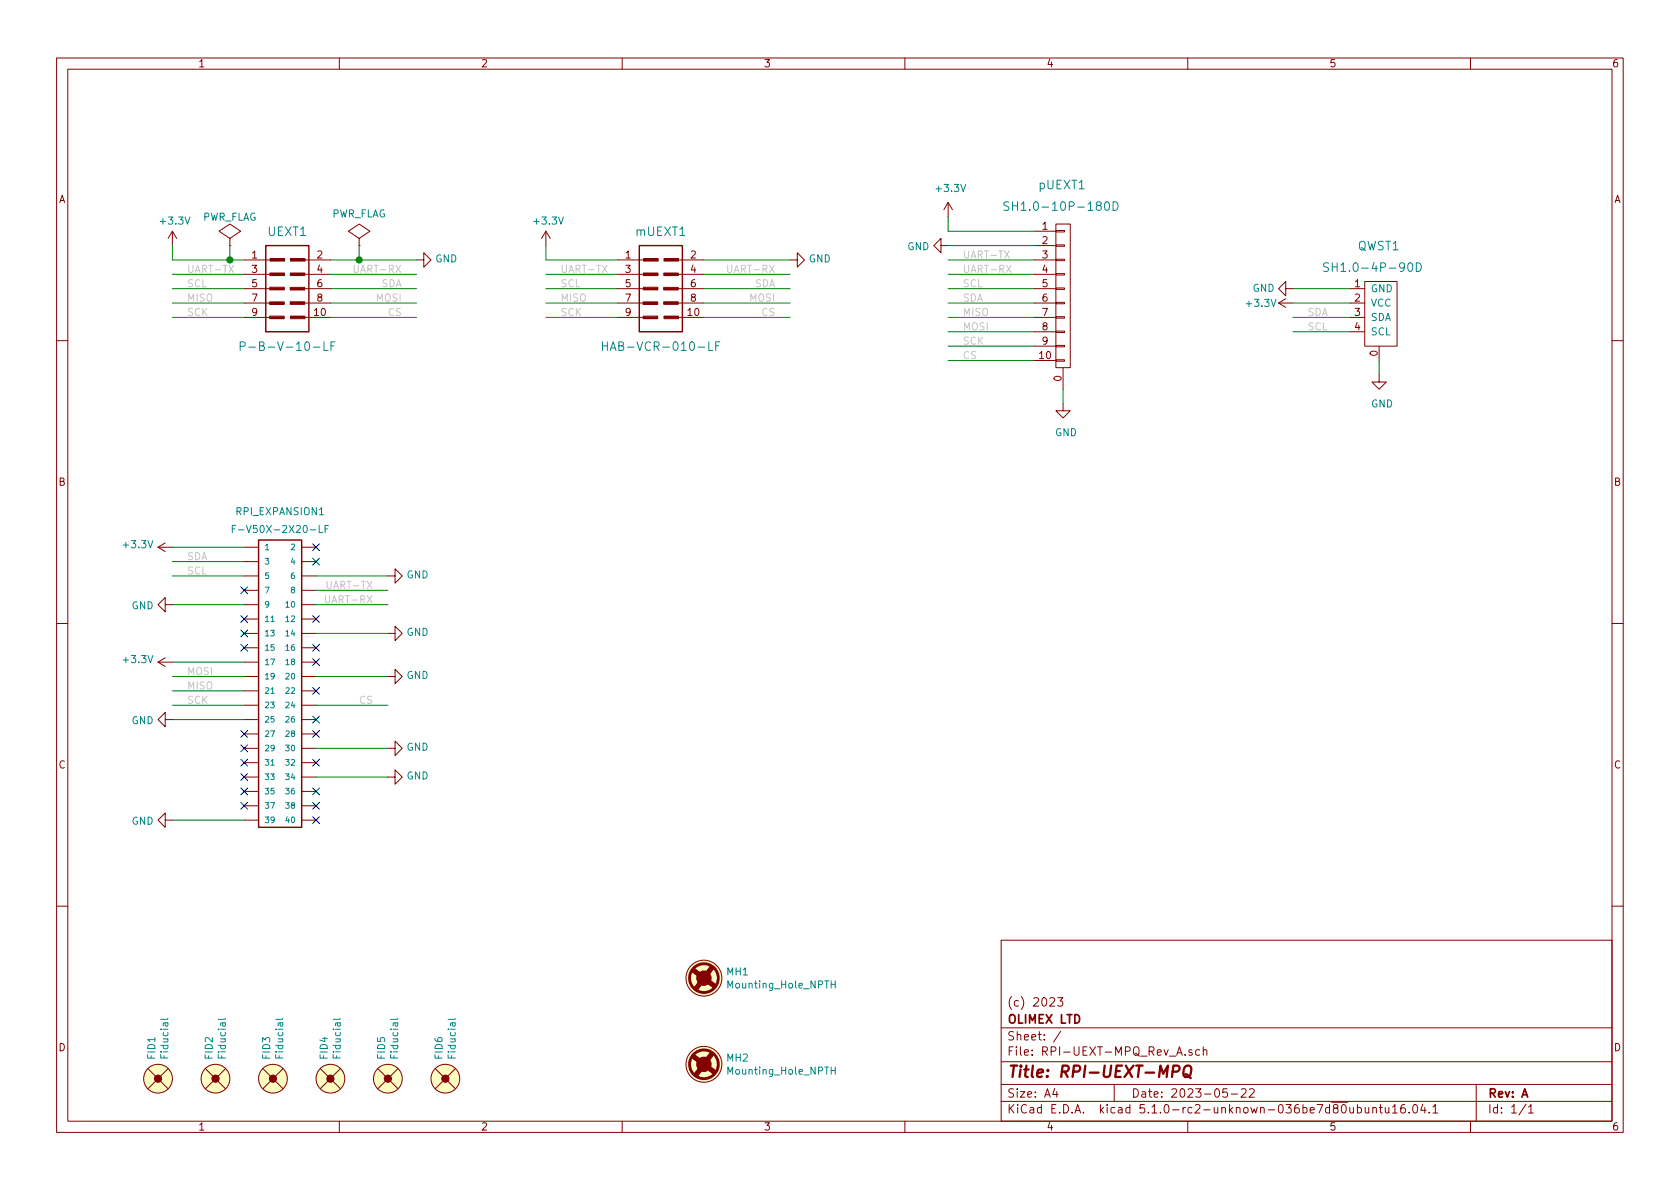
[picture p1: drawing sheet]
EESchema Schematic File Version 4
LIBS:RPI-UEXT-MPQ_Rev_A-cache
EELAYER 29 0
EELAYER END
$Descr A4 11693 8268
encoding utf-8
Sheet 1 1
Title "RPI-UEXT-MPQ"
Date "2023-05-22"
Rev "A"
Comp "OLIMEX LTD"
Comment1 "(c) 2023"
Comment2 ""
Comment3 ""
Comment4 ""
$EndDescr
Wire Wire Line
	4900 1800 5500 1800
$Comp
L RPI-UEXT-MPQ_Rev_A:GND #PWR04
U 1 1
P 5500 1800
F 0 "#PWR04" H 5500 1550 50  0001 C CNN
F 1 "GND" V 5505 1672 50  0000 R CNN
F 2 "" H 5500 1800 60  0000 C CNN
F 3 "" H 5500 1800 60  0000 C CNN
	1    5500 1800
	0    -1   -1   0   
$EndComp
Wire Wire Line
	2300 1800 2500 1800
$Comp
L RPI-UEXT-MPQ_Rev_A:GND #PWR06
U 1 1
P 2900 1800
F 0 "#PWR06" H 2900 1550 50  0001 C CNN
F 1 "GND" V 2905 1672 50  0000 R CNN
F 2 "" H 2900 1800 60  0000 C CNN
F 3 "" H 2900 1800 60  0000 C CNN
	1    2900 1800
	0    -1   -1   0   
$EndComp
Wire Wire Line
	3800 1800 4300 1800
$Comp
L RPI-UEXT-MPQ_Rev_A:+3.3V #PWR03
U 1 1
P 3800 1700
F 0 "#PWR03" H 3800 1550 50  0001 C CNN
F 1 "+3.3V" H 3815 1873 50  0000 C CNN
F 2 "" H 3800 1700 60  0000 C CNN
F 3 "" H 3800 1700 60  0000 C CNN
	1    3800 1700
	1    0    0    -1  
$EndComp
$Comp
L RPI-UEXT-MPQ_Rev_A:+3.3V #PWR05
U 1 1
P 1200 1700
F 0 "#PWR05" H 1200 1550 50  0001 C CNN
F 1 "+3.3V" H 1215 1873 50  0000 C CNN
F 2 "" H 1200 1700 60  0000 C CNN
F 3 "" H 1200 1700 60  0000 C CNN
	1    1200 1700
	1    0    0    -1  
$EndComp
$Comp
L RPI-UEXT-MPQ_Rev_A:+3.3V #PWR01
U 1 1
P 9000 2100
F 0 "#PWR01" H 9000 1950 50  0001 C CNN
F 1 "+3.3V" V 9000 2325 50  0000 C CNN
F 2 "" H 9000 2100 60  0000 C CNN
F 3 "" H 9000 2100 60  0000 C CNN
	1    9000 2100
	0    -1   1    0   
$EndComp
$Comp
L RPI-UEXT-MPQ_Rev_A:GND #PWR02
U 1 1
P 9000 2000
F 0 "#PWR02" H 9000 1750 50  0001 C CNN
F 1 "GND" V 9000 1875 50  0000 R CNN
F 2 "" H 9000 2000 60  0000 C CNN
F 3 "" H 9000 2000 60  0000 C CNN
	1    9000 2000
	0    1    -1   0   
$EndComp
Wire Wire Line
	3800 2200 4300 2200
Wire Wire Line
	3800 2000 4300 2000
Wire Wire Line
	3800 2100 4300 2100
Wire Wire Line
	2300 2000 2900 2000
Wire Wire Line
	2300 2100 2900 2100
Wire Wire Line
	2300 2200 2900 2200
Wire Wire Line
	1200 2000 1700 2000
Wire Wire Line
	1200 2100 1700 2100
Wire Wire Line
	1200 2200 1700 2200
Text Label 1300 2000 0    50   ~ 0
SCL
Text Label 2800 2000 2    50   ~ 0
SDA
Text Label 3900 2000 0    50   ~ 0
SCL
Text Label 5400 2000 2    50   ~ 0
SDA
Text Label 1300 2200 0    50   ~ 0
SCK
Text Label 3900 2100 0    50   ~ 0
MISO
Text Label 1300 2100 0    50   ~ 0
MISO
Text Label 5400 2100 2    50   ~ 0
MOSI
Text Label 2800 2100 2    50   ~ 0
MOSI
Text Label 2800 2200 2    50   ~ 0
CS
Text Label 5400 2200 2    50   ~ 0
CS
$Comp
L RPI-UEXT-MPQ_Rev_A:GND #PWR0101
U 1 1
P 6600 1700
F 0 "#PWR0101" H 6600 1450 50  0001 C CNN
F 1 "GND" V 6605 1572 50  0000 R CNN
F 2 "" H 6600 1700 60  0000 C CNN
F 3 "" H 6600 1700 60  0000 C CNN
	1    6600 1700
	0    1    1    0   
$EndComp
Wire Wire Line
	7200 2500 6600 2500
Text Label 6700 2500 0    50   ~ 0
CS
Text Label 6700 2400 0    50   ~ 0
SCK
Wire Wire Line
	7200 2400 6600 2400
Text Label 6700 2300 0    50   ~ 0
MOSI
Wire Wire Line
	7200 2300 6600 2300
Text Label 6700 2100 0    50   ~ 0
SDA
Wire Wire Line
	7200 2100 6600 2100
Text Label 6700 2000 0    50   ~ 0
SCL
Wire Wire Line
	7200 2000 6600 2000
$Comp
L RPI-UEXT-MPQ_Rev_A:Fiducial FID1
U 1 1
P 1100 7500
F 0 "FID1" H 1228 7546 50  0000 L CNN
F 1 "Fiducial" H 1228 7455 50  0000 L CNN
F 2 "OLIMEX_Other-FP:Fiducial1x3" H 1110 7275 20  0001 C CNN
F 3 "" V 1050 7500 60  0000 C CNN
	1    1100 7500
	0    -1   -1   0   
$EndComp
$Comp
L RPI-UEXT-MPQ_Rev_A:Fiducial FID2
U 1 1
P 1500 7500
F 0 "FID2" H 1628 7546 50  0000 L CNN
F 1 "Fiducial" H 1628 7455 50  0000 L CNN
F 2 "OLIMEX_Other-FP:Fiducial1x3" H 1510 7275 20  0001 C CNN
F 3 "" V 1450 7500 60  0000 C CNN
	1    1500 7500
	0    -1   -1   0   
$EndComp
$Comp
L RPI-UEXT-MPQ_Rev_A:+3.3V #PWR0102
U 1 1
P 6600 1500
F 0 "#PWR0102" H 6600 1350 50  0001 C CNN
F 1 "+3.3V" H 6500 1700 50  0000 L CNN
F 2 "" H 6600 1500 60  0000 C CNN
F 3 "" H 6600 1500 60  0000 C CNN
	1    6600 1500
	1    0    0    -1  
$EndComp
$Comp
L RPI-UEXT-MPQ_Rev_A:Mounting_Hole_NPTH MH1
U 1 1
P 4900 6800
F 0 "MH1" H 5053 6846 50  0000 L CNN
F 1 "Mounting_Hole_NPTH" H 5053 6755 50  0000 L CNN
F 2 "OLIMEX_Other-FP:Mounting_hole_3.3mm" H 4850 6800 50  0001 C CNN
F 3 "" H 4850 6800 50  0001 C CNN
	1    4900 6800
	1    0    0    -1  
$EndComp
Wire Wire Line
	9400 2000 9000 2000
Wire Wire Line
	9400 2300 9000 2300
Wire Wire Line
	9400 2200 9000 2200
Text Label 9100 2200 0    50   ~ 0
SDA
$Comp
L RPI-UEXT-MPQ_Rev_A:Mounting_Hole_NPTH MH2
U 1 1
P 4900 7400
F 0 "MH2" H 5053 7446 50  0000 L CNN
F 1 "Mounting_Hole_NPTH" H 5053 7355 50  0000 L CNN
F 2 "OLIMEX_Other-FP:Mounting_hole_3.3mm" H 4850 7400 50  0001 C CNN
F 3 "" H 4850 7400 50  0001 C CNN
	1    4900 7400
	1    0    0    -1  
$EndComp
Text Label 9100 2300 0    50   ~ 0
SCL
$Comp
L RPI-UEXT-MPQ_Rev_A:BH40S RPI_EXPANSION1
U 1 1
P 2000 4800
F 0 "RPI_EXPANSION1" H 1950 6050 50  0000 C CNN
F 1 "F-V50X-2X20-LF" H 1950 5926 50  0000 C CNN
F 2 "OLIMEX_Connectors-FP:F-V50X-2X20-LF" H 1970 4750 20  0001 C CNN
F 3 "" H 2000 4900 60  0000 C CNN
	1    2000 4800
	1    0    0    -1  
$EndComp
$Comp
L RPI-UEXT-MPQ_Rev_A:+3.3V #PWR09
U 1 1
P 1200 3800
F 0 "#PWR09" H 1200 3650 50  0001 C CNN
F 1 "+3.3V" V 1215 3928 50  0000 L CNN
F 2 "" H 1200 3800 60  0000 C CNN
F 3 "" H 1200 3800 60  0000 C CNN
	1    1200 3800
	0    -1   -1   0   
$EndComp
Wire Wire Line
	1200 4700 1700 4700
Text Label 1300 4700 0    50   ~ 0
MOSI
Wire Wire Line
	1200 4000 1700 4000
Wire Wire Line
	1700 3900 1200 3900
Wire Wire Line
	1200 3800 1700 3800
Wire Wire Line
	1700 4800 1200 4800
Text Label 1300 4800 0    50   ~ 0
MISO
Wire Wire Line
	1700 4900 1200 4900
Text Label 1300 4900 0    50   ~ 0
SCK
Wire Wire Line
	1700 4200 1200 4200
$Comp
L RPI-UEXT-MPQ_Rev_A:GND #PWR010
U 1 1
P 1200 4200
F 0 "#PWR010" H 1200 3950 50  0001 C CNN
F 1 "GND" V 1205 4072 50  0000 R CNN
F 2 "" H 1200 4200 60  0000 C CNN
F 3 "" H 1200 4200 60  0000 C CNN
	1    1200 4200
	0    1    1    0   
$EndComp
Wire Wire Line
	1700 4600 1200 4600
$Comp
L RPI-UEXT-MPQ_Rev_A:+3.3V #PWR011
U 1 1
P 1200 4600
F 0 "#PWR011" H 1200 4450 50  0001 C CNN
F 1 "+3.3V" V 1215 4728 50  0000 L CNN
F 2 "" H 1200 4600 60  0000 C CNN
F 3 "" H 1200 4600 60  0000 C CNN
	1    1200 4600
	0    -1   -1   0   
$EndComp
Wire Wire Line
	1700 5000 1200 5000
$Comp
L RPI-UEXT-MPQ_Rev_A:GND #PWR012
U 1 1
P 1200 5000
F 0 "#PWR012" H 1200 4750 50  0001 C CNN
F 1 "GND" V 1205 4872 50  0000 R CNN
F 2 "" H 1200 5000 60  0000 C CNN
F 3 "" H 1200 5000 60  0000 C CNN
	1    1200 5000
	0    1    1    0   
$EndComp
Wire Wire Line
	1700 5700 1200 5700
$Comp
L RPI-UEXT-MPQ_Rev_A:GND #PWR013
U 1 1
P 1200 5700
F 0 "#PWR013" H 1200 5450 50  0001 C CNN
F 1 "GND" V 1205 5572 50  0000 R CNN
F 2 "" H 1200 5700 60  0000 C CNN
F 3 "" H 1200 5700 60  0000 C CNN
	1    1200 5700
	0    1    1    0   
$EndComp
Wire Wire Line
	2200 4000 2700 4000
$Comp
L RPI-UEXT-MPQ_Rev_A:GND #PWR014
U 1 1
P 2700 4000
F 0 "#PWR014" H 2700 3750 50  0001 C CNN
F 1 "GND" V 2705 3872 50  0000 R CNN
F 2 "" H 2700 4000 60  0000 C CNN
F 3 "" H 2700 4000 60  0000 C CNN
	1    2700 4000
	0    -1   -1   0   
$EndComp
Wire Wire Line
	2200 4400 2700 4400
$Comp
L RPI-UEXT-MPQ_Rev_A:GND #PWR015
U 1 1
P 2700 4400
F 0 "#PWR015" H 2700 4150 50  0001 C CNN
F 1 "GND" V 2705 4272 50  0000 R CNN
F 2 "" H 2700 4400 60  0000 C CNN
F 3 "" H 2700 4400 60  0000 C CNN
	1    2700 4400
	0    -1   -1   0   
$EndComp
Wire Wire Line
	2200 5400 2700 5400
$Comp
L RPI-UEXT-MPQ_Rev_A:GND #PWR018
U 1 1
P 2700 5400
F 0 "#PWR018" H 2700 5150 50  0001 C CNN
F 1 "GND" V 2705 5272 50  0000 R CNN
F 2 "" H 2700 5400 60  0000 C CNN
F 3 "" H 2700 5400 60  0000 C CNN
	1    2700 5400
	0    -1   -1   0   
$EndComp
Wire Wire Line
	2200 5200 2700 5200
$Comp
L RPI-UEXT-MPQ_Rev_A:GND #PWR017
U 1 1
P 2700 5200
F 0 "#PWR017" H 2700 4950 50  0001 C CNN
F 1 "GND" V 2705 5072 50  0000 R CNN
F 2 "" H 2700 5200 60  0000 C CNN
F 3 "" H 2700 5200 60  0000 C CNN
	1    2700 5200
	0    -1   -1   0   
$EndComp
NoConn ~ 1700 4100
NoConn ~ 2200 3900
NoConn ~ 2200 3800
NoConn ~ 2200 4500
NoConn ~ 2200 4600
Wire Wire Line
	2200 4700 2700 4700
$Comp
L RPI-UEXT-MPQ_Rev_A:GND #PWR016
U 1 1
P 2700 4700
F 0 "#PWR016" H 2700 4450 50  0001 C CNN
F 1 "GND" V 2705 4572 50  0000 R CNN
F 2 "" H 2700 4700 60  0000 C CNN
F 3 "" H 2700 4700 60  0000 C CNN
	1    2700 4700
	0    -1   -1   0   
$EndComp
NoConn ~ 2200 4800
NoConn ~ 1700 5600
NoConn ~ 1700 5500
NoConn ~ 1700 5400
NoConn ~ 1700 5300
NoConn ~ 1700 5200
NoConn ~ 2200 5700
NoConn ~ 2200 5600
NoConn ~ 2200 5500
Text Label 1300 4000 0    50   ~ 0
SCL
Text Label 1300 3900 0    50   ~ 0
SDA
Wire Wire Line
	2200 4200 2700 4200
Text Label 2600 4100 2    50   ~ 0
UART-TX
Wire Wire Line
	2200 4100 2700 4100
Text Label 2600 4200 2    50   ~ 0
UART-RX
NoConn ~ 1700 4300
NoConn ~ 1700 4400
NoConn ~ 1700 4500
Wire Wire Line
	7200 1800 6600 1800
Wire Wire Line
	7200 1900 6600 1900
Text Label 6700 1900 0    50   ~ 0
UART-RX
NoConn ~ 2200 4300
NoConn ~ 2200 5300
NoConn ~ 2200 5100
NoConn ~ 1700 5100
NoConn ~ 2200 5000
Wire Wire Line
	7200 2200 6600 2200
Text Label 6700 2200 0    50   ~ 0
MISO
Wire Wire Line
	4900 2200 5500 2200
Wire Wire Line
	4900 2100 5500 2100
Wire Wire Line
	4900 2000 5500 2000
$Comp
L RPI-UEXT-MPQ_Rev_A:BH10S mUEXT1
U 1 1
P 4600 2000
F 0 "mUEXT1" H 4600 2400 60  0000 C CNN
F 1 "HAB-VCR-010-LF" H 4600 1600 60  0000 C CNN
F 2 "OLIMEX_Connectors-FP:HAB-VCR-010-LF" H 4592 1953 60  0001 C CNN
F 3 "" H 4592 1953 60  0000 C CNN
	1    4600 2000
	1    0    0    -1  
$EndComp
$Comp
L RPI-UEXT-MPQ_Rev_A:BH10S UEXT1
U 1 1
P 2000 2000
F 0 "UEXT1" H 2000 2400 60  0000 C CNN
F 1 "P-B-V-10-LF" H 2000 1600 60  0000 C CNN
F 2 "OLIMEX_Connectors-FP:GBH-254-SMT-10" H 1992 1953 60  0001 C CNN
F 3 "" H 1992 1953 60  0000 C CNN
	1    2000 2000
	1    0    0    -1  
$EndComp
Wire Wire Line
	2300 1900 2900 1900
Wire Wire Line
	1700 1900 1200 1900
Text Label 2800 1900 2    50   ~ 0
UART-RX
Wire Wire Line
	4900 1900 5500 1900
Wire Wire Line
	4300 1900 3800 1900
Text Label 5400 1900 2    50   ~ 0
UART-RX
Text Label 3900 2200 0    50   ~ 0
SCK
Text Label 6700 1800 0    50   ~ 0
UART-TX
Text Label 3900 1900 0    50   ~ 0
UART-TX
Text Label 1300 1900 0    50   ~ 0
UART-TX
$Comp
L RPI-UEXT-MPQ_Rev_A:PWR_FLAG #FLG0101
U 1 1
P 1600 1700
F 0 "#FLG0101" H 1600 1795 50  0001 C CNN
F 1 "PWR_FLAG" H 1600 1900 50  0000 C CNN
F 2 "" H 1600 1700 60  0000 C CNN
F 3 "" H 1600 1700 60  0000 C CNN
	1    1600 1700
	1    0    0    -1  
$EndComp
$Comp
L RPI-UEXT-MPQ_Rev_A:PWR_FLAG #FLG0102
U 1 1
P 2500 1700
F 0 "#FLG0102" H 2500 1795 50  0001 C CNN
F 1 "PWR_FLAG" H 2500 1923 50  0000 C CNN
F 2 "" H 2500 1700 60  0000 C CNN
F 3 "" H 2500 1700 60  0000 C CNN
	1    2500 1700
	1    0    0    -1  
$EndComp
$Comp
L RPI-UEXT-MPQ_Rev_A:CONN_01X10 pUEXT1
U 1 1
P 7400 2100
F 0 "pUEXT1" H 7225 2925 60  0000 L CNN
F 1 "SH1.0-10P-180D" H 6975 2775 60  0000 L CNN
F 2 "OLIMEX_Connectors-FP:BM10B-SRSS-TB" H 7400 1000 50  0001 C CNN
F 3 "" H 7400 1000 50  0000 C CNN
	1    7400 2100
	1    0    0    -1  
$EndComp
Wire Wire Line
	7200 1700 6600 1700
Wire Wire Line
	6600 1500 6600 1600
Wire Wire Line
	7200 1600 6600 1600
Wire Wire Line
	1700 1800 1600 1800
Wire Wire Line
	1200 1800 1200 1700
Wire Wire Line
	1600 1700 1600 1800
Connection ~ 1600 1800
Wire Wire Line
	1600 1800 1200 1800
Wire Wire Line
	2500 1800 2500 1700
Connection ~ 2500 1800
Wire Wire Line
	2500 1800 2900 1800
$Comp
L RPI-UEXT-MPQ_Rev_A:GND #PWR0103
U 1 1
P 7400 2800
F 0 "#PWR0103" H 7400 2550 50  0001 C CNN
F 1 "GND" H 7500 2600 50  0000 R CNN
F 2 "" H 7400 2800 60  0000 C CNN
F 3 "" H 7400 2800 60  0000 C CNN
	1    7400 2800
	1    0    0    -1  
$EndComp
Wire Wire Line
	7400 2700 7400 2800
Wire Wire Line
	9000 2100 9400 2100
$Comp
L RPI-UEXT-MPQ_Rev_A:QWST QWST1
U 1 1
P 9600 2100
F 0 "QWST1" H 9750 2500 60  0000 R CNN
F 1 "SH1.0-4P-90D" H 10000 2350 60  0000 R CNN
F 2 "OLIMEX_Connectors-FP:SM04B-SRSS-TB" H 9100 2150 50  0001 C CNN
F 3 "" H 9100 2150 50  0001 C CNN
	1    9600 2100
	-1   0    0    -1  
$EndComp
Wire Wire Line
	3800 1800 3800 1700
$Comp
L RPI-UEXT-MPQ_Rev_A:GND #PWR0104
U 1 1
P 9600 2600
F 0 "#PWR0104" H 9600 2350 50  0001 C CNN
F 1 "GND" H 9700 2400 50  0000 R CNN
F 2 "" H 9600 2600 60  0000 C CNN
F 3 "" H 9600 2600 60  0000 C CNN
	1    9600 2600
	1    0    0    -1  
$EndComp
Wire Wire Line
	9600 2500 9600 2600
$Comp
L RPI-UEXT-MPQ_Rev_A:Fiducial FID4
U 1 1
P 2300 7500
F 0 "FID4" H 2428 7546 50  0000 L CNN
F 1 "Fiducial" H 2428 7455 50  0000 L CNN
F 2 "OLIMEX_Other-FP:Fiducial1x3" H 2310 7275 20  0001 C CNN
F 3 "" V 2250 7500 60  0000 C CNN
	1    2300 7500
	0    -1   -1   0   
$EndComp
$Comp
L RPI-UEXT-MPQ_Rev_A:Fiducial FID3
U 1 1
P 1900 7500
F 0 "FID3" H 2028 7546 50  0000 L CNN
F 1 "Fiducial" H 2028 7455 50  0000 L CNN
F 2 "OLIMEX_Other-FP:Fiducial1x3" H 1910 7275 20  0001 C CNN
F 3 "" V 1850 7500 60  0000 C CNN
	1    1900 7500
	0    -1   -1   0   
$EndComp
Wire Wire Line
	2200 4900 2700 4900
Text Label 2600 4900 2    50   ~ 0
CS
$Comp
L RPI-UEXT-MPQ_Rev_A:Fiducial FID5
U 1 1
P 2700 7500
F 0 "FID5" H 2828 7546 50  0000 L CNN
F 1 "Fiducial" H 2828 7455 50  0000 L CNN
F 2 "OLIMEX_Other-FP:Fiducial1x3" H 2710 7275 20  0001 C CNN
F 3 "" V 2650 7500 60  0000 C CNN
	1    2700 7500
	0    -1   -1   0   
$EndComp
$Comp
L RPI-UEXT-MPQ_Rev_A:Fiducial FID6
U 1 1
P 3100 7500
F 0 "FID6" H 3228 7546 50  0000 L CNN
F 1 "Fiducial" H 3228 7455 50  0000 L CNN
F 2 "OLIMEX_Other-FP:Fiducial1x3" H 3110 7275 20  0001 C CNN
F 3 "" V 3050 7500 60  0000 C CNN
	1    3100 7500
	0    -1   -1   0   
$EndComp
$EndSCHEMATC
